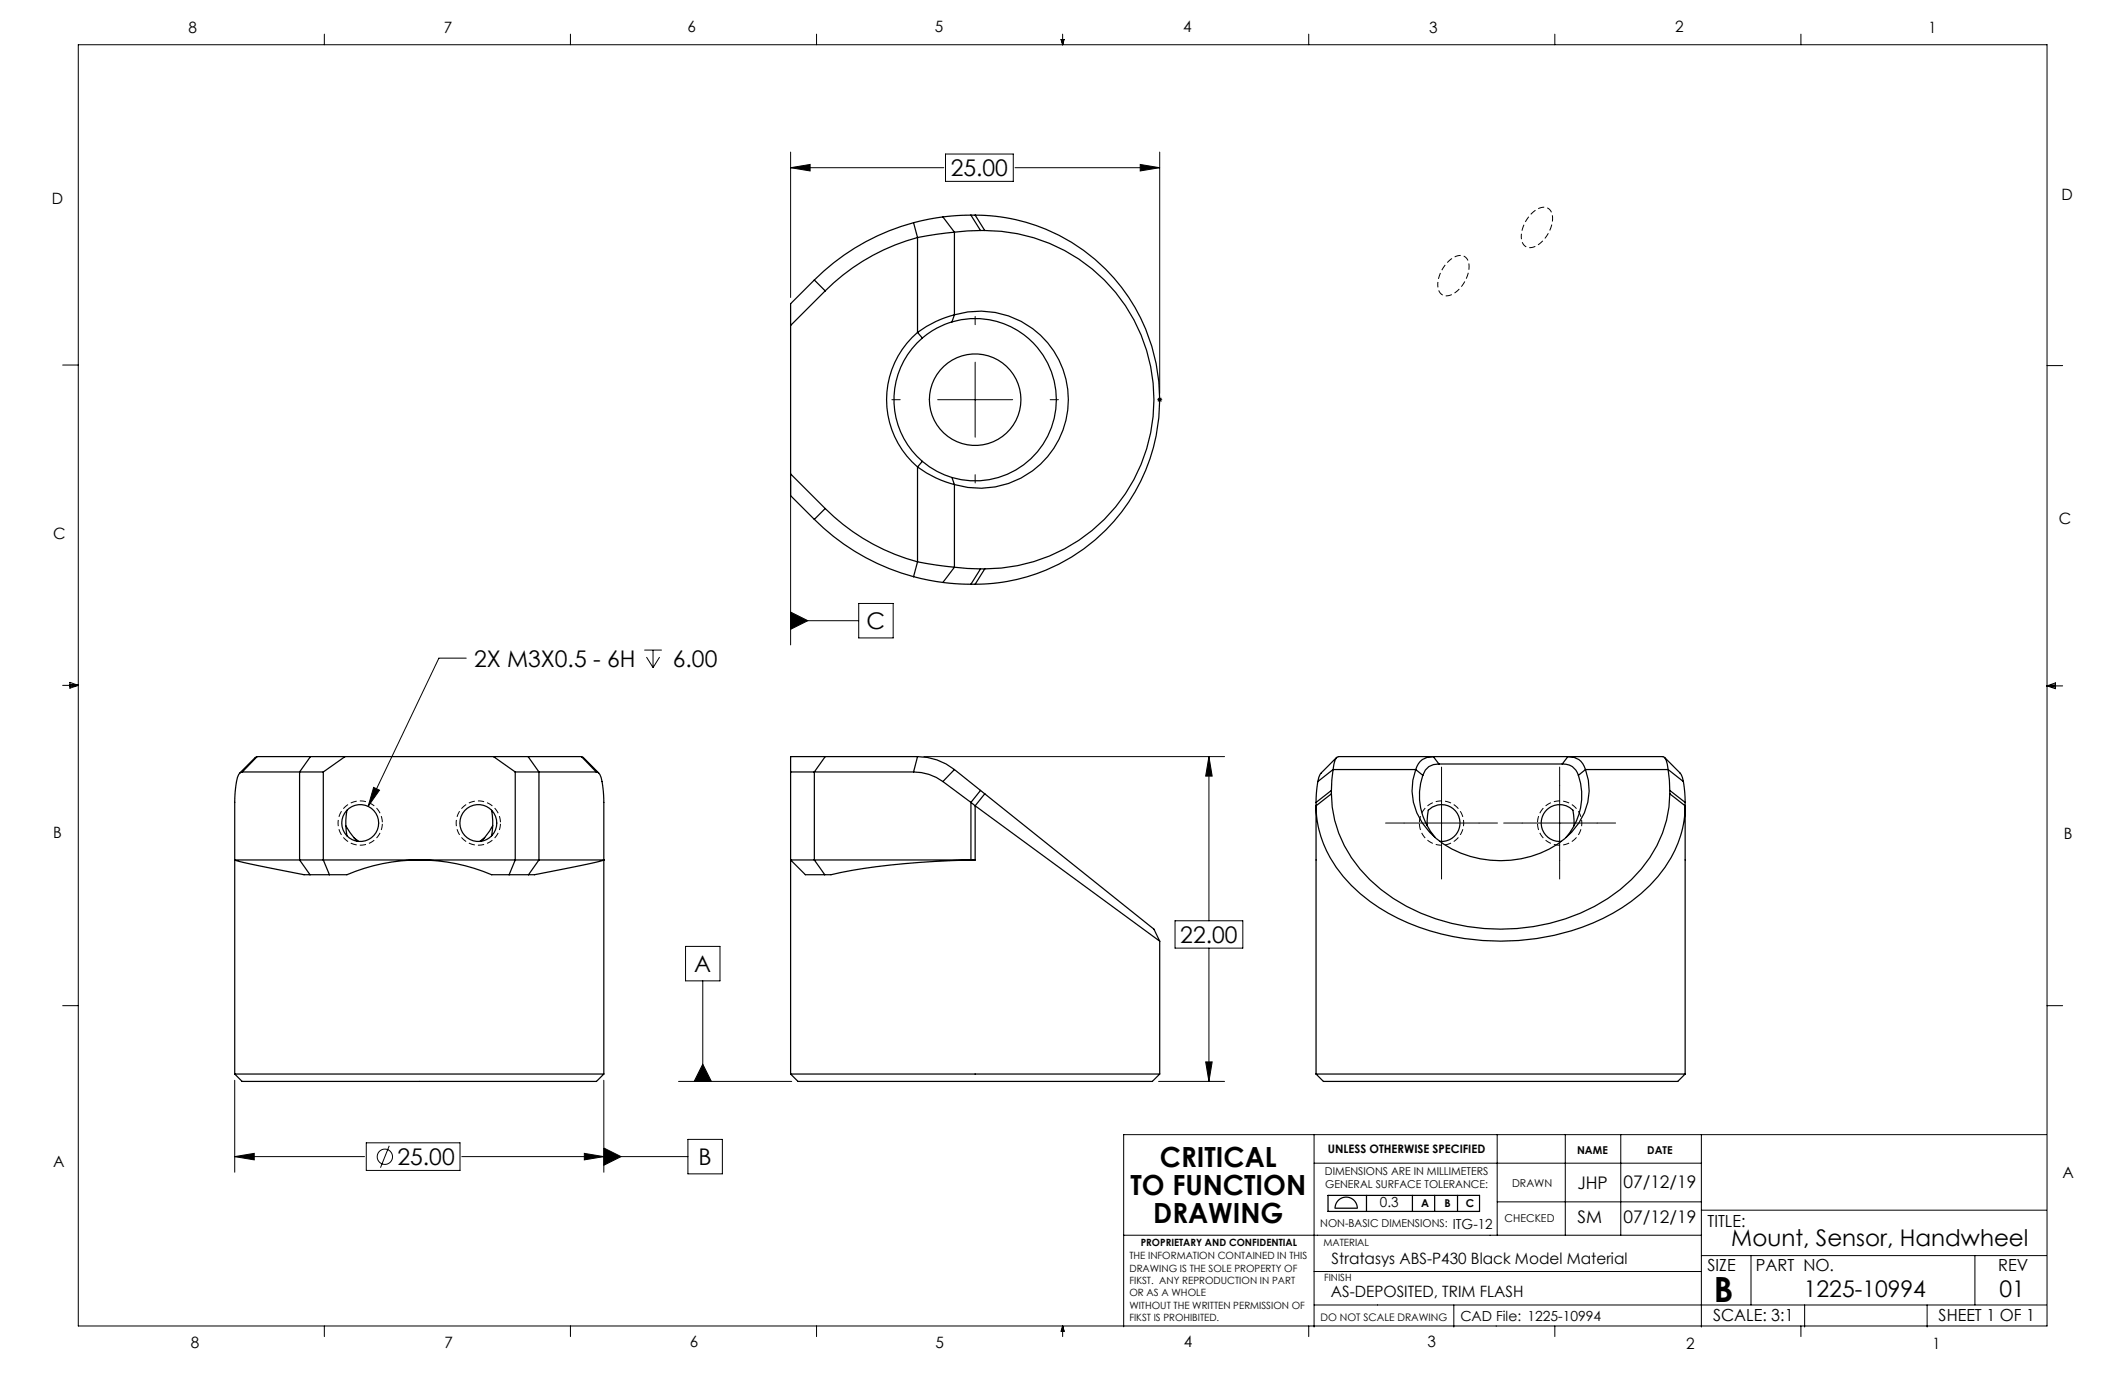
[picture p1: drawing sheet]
<svg xmlns="http://www.w3.org/2000/svg" width="432mm" height="279mm" viewBox="0 0 432 279" stroke-linecap="round" stroke-linejoin="round" font-family="sans-serif">
<g fill="none" stroke="#000" stroke-width=".25">
<path d="M165.5 56.9l-4.8 4.8v39l4.8 4.8M165.5 56.9l2.2 2.2M167.7 59.1l-7 7M185.6 45.3a45 45 0 0 0-20.1 11.6M185.6 45.3l.8 3M186.4 48.3a41.9 41.9 0 0 0-18.7 10.8M186.4 48.3v19.2M191.6 44.1l-2.8 .4-3.2 .8M191.6 44.1l2.3 3.1M193.9 47.2l-7.5 1.1M193.9 47.2v16.8M197.3 43.7l-5.7 .4"/>
<path d="M197.3 43.7l1.9 3.1M197.3 43.7h.9M198.2 43.7a37.5 37.5 0 0 1 37.5 37.5 37.5 37.5 0 0 1-37.5 37.5M198.2 43.7l1.9 3.1M199.2 46.8l-5.3 .4M199.2 46.8h.9M200.1 46.8a34.4 34.4 0 0 1 34.4 34.4 34.4 34.4 0 0 1-34.4 34.4M186.4 67.5a18 18 0 0 0 0 27.4M186.4 67.5l1 1.2M187.4 68.7a16.5 16.5 0 0 0 0 25M193.4 65.4l-.7 .2a16.5 16.5 0 0 0-5.3 3.1M193.4 65.4a16.5 16.5 0 0 1 21.3 15.8 16.5 16.5 0 0 1-21.3 15.8"/>
<path d="M193.9 64l-.9 .2a21.7 21.7 0 0 0-6.6 3.3M193.9 64l-.5 1.4M193.9 64a18 18 0 0 1 23.2 17.2 18 18 0 0 1-23.2 17.3M160.7 96.3l7 7M186.4 94.9a21.7 21.7 0 0 0 7.5 3.6M186.4 94.9v19.3M187.4 93.7a16.5 16.5 0 0 0 6 3.3M187.4 93.7l-1 1.2M193.4 97l.5 1.5M193.9 98.5v16.8M165.5 105.5a45 45 0 0 0 20.1 11.7M167.7 103.3a41.9 41.9 0 0 0 18.7 10.9"/>
<path d="M167.7 103.3l-2.2 2.2M185.6 117.2l3.2 .7 2.8 .5M186.4 114.2l7.5 1.1M186.4 114.2l-.8 3M191.6 118.4l5.7 .3M193.9 115.3l5.3 .3M193.9 115.3l-2.3 3.1M197.3 118.7h.9M199.2 115.6h.9M199.2 115.6l-1.9 3.1M200.1 115.6l-1.9 3.1M49.2 156.9a1.83 1.83 0 0 0-1.1 1.9l-.4 4.3v55.1"/>
<path d="M49.2 156.9h11.7M52.2 153.7h10.9M52.2 153.7l-.3 .2-3.2 3.2M52.2 153.7l-3 3.2M60.9 156.9h4.8M60.9 156.9v17.8M63.1 153.7h44.2M63.1 153.7l-2.2 3.2M65.7 156.9v17.8l1.2 3M70.1 153.7l-4.4 3.2M100.3 153.7l4.4 3.2M104.7 156.9h4.8"/>
<path d="M104.7 156.9v17.8l-1.2 3M107.3 153.7h10.8M107.3 153.7l2.2 3.2M109.5 156.9h11.7M109.5 156.9v17.8M118.1 153.7l.4 .2 3.2 3.2M118.1 153.7l3.1 3.2M121.2 156.9a1.83 1.83 0 0 1 1.1 1.9l.4 4.3v55.1M160.7 156.9h4.8M165.5 156.9h20.1M165.5 156.9v17.8M167.7 153.7h18.7"/>
<path d="M167.7 153.7h-7v64.5M167.7 153.7l-2.2 3.2M185.6 156.9a10 10 0 0 1 6 1.9M186.4 153.7a12 12 0 0 1 7.5 2.7M186.4 153.7l-.8 3.2M191.6 158.8l5.7 4.3M193.9 156.4l5.3 4.2M193.9 156.4l-2.3 2.4M267.8 158.8l-.4 4.3M270.9 156.4l-.4 4.2M270.9 156.4h16.8M270.9 156.4l-3.1 2.4"/>
<path d="M271.6 153.9l-3.4 3.5-.4 1.4M287.7 156.4a12.3 12.3 0 0 0 4.1 14 21.2 21.2 0 0 0 26.2 0 12.5 12.5 0 0 0 4.2-14M287.7 156.4l1.4 1.1M289.1 157.5a12.9 12.9 0 0 0 2.5 12.7M291.3 153.7h-19.3l-.4 .2-.3 .5-.4 2M291.3 153.7a3.4 3.4 0 0 0-3.6 2.7M291.3 153.7h27.3M291.3 153.7l1.1 1.5M292.4 155.2h25.1M292.4 155.2a3.1 3.1 0 0 0-3.3 2.3M317.5 155.2a3.1 3.1 0 0 1 3.2 2.3M318.6 153.7h19.3l.3 .2 .3 .5 .5 2"/>
<path d="M318.6 153.7a3.4 3.4 0 0 1 3.6 2.7M318.6 153.7l-1.1 1.5M320.7 157.5a12.9 12.9 0 0 1-2.5 12.7M322.2 156.4l-1.5 1.1M322.2 156.4h16.8M338.2 153.9l3.4 3.5 .5 1.4M339 156.4l.3 4.2M339 156.4l3.1 2.4M342.1 158.8l.3 4.3M47.7 174.7h13.2M47.7 174.7v.1M47.7 174.8l2.9 .7 8.9 1.8 2.3 .4h1.2"/>
<path d="M60.9 174.7h48.6M60.9 174.7l2.1 3M63 177.7h7.5a37.5 37.5 0 0 1 29.4 0h7.5M70.3 167.8l.8 1.4 1.5 1.8M70.5 164.6a14.3 14.3 0 0 0 0 5.2M71.9 170.2l.9 .7M98.5 170.2l-1 .7M99.9 164.6a14.3 14.3 0 0 1 0 5.2M100.1 167.8l-.6 1.1-1.8 2.1M109.5 174.7h13.2M109.5 174.7l-2.1 3M122.7 174.8l-2.9 .7-8.8 1.8-2.4 .4h-1.2"/>
<path d="M122.7 174.7v.1M165.5 174.7h31.8M165.5 174.7h-4.8l3 3h3.9M165.5 174.7l2.1 3M197.3 174.8a151.2 151.2 0 0 0-28.9 2.9h-.8M197.3 163.1l.9 .6M197.3 163.1v11.7M198.2 163.7l37.5 27.5M198.2 163.7v11h-.9M199.2 160.6l-1.9 2.5M199.2 160.6l.9 .7M200.1 161.3l32.9 26.3a4.2 4.2 0 0 1 2.1 2.4l.6 1.2"/>
<path d="M200.1 161.3l-1.9 2.4M267.4 163.1v55.1M270.5 161.3l-3.1 2.4a22.4 22.4 0 0 0 7.2 16.2 41.9 41.9 0 0 0 26.7 11.2 45.9 45.9 0 0 0 30.1-7.9 25.3 25.3 0 0 0 10.7-15.6l.3-3.9-3.1-2.4M270.5 161.3a25.1 25.1 0 0 0 10.1 19.5 40.4 40.4 0 0 0 34.3 6.8 33.8 33.8 0 0 0 20.3-13.3 23.4 23.4 0 0 0 4.1-13M270.5 160.6v.7M270.5 160.6l-3.1 2.5M290 167.8l.2-3.2a3.7 3.7 0 0 1 6.2 1.3 3.7 3.7 0 0 1-3.8 5.1M319.8 167.8l-.2-3.2a3.7 3.7 0 0 0-6.2 1.3 3.7 3.7 0 0 0 3.8 5.1M339.3 160.6v.7M339.3 160.6l3.1 2.5M342.4 163.1v55.1M235.7 191.2v27"/>
<path d="M47.7 218.2h75M47.7 218.2l1.5 1.5h72l1.5-1.5M160.7 218.2h75M160.7 218.2l1.5 1.5h72l1.5-1.5M267.4 218.2h75M267.4 218.2l1.5 1.5h72l1.5-1.5M269.9 242.9h30.7v3.3h-30.7zM271.9 244a2.26 2.26 0 0 1 2.5-.6 2.26 2.26 0 0 1 1.4 2.1h-4.5a2.26 2.26 0 0 1 .6-1.5zM277.7 242.9v3.3M287 242.9v3.3M291.5 242.9v3.3M296.2 242.9v3.3"/>
<circle cx="198.2" cy="81.2" r="9.3"/>
<circle cx="73.2" cy="167.2" r="3.7"/>
<circle cx="97.2" cy="167.2" r="3.7"/>
</g>
<g fill="none" stroke="#000" stroke-width=".2">
<path d="M15.9 9.1h400.1v260.3h-400.1zM65.9 6.9v2.2M115.9 6.9v2.2M165.9 6.9v2.2M215.6 8h.6l-.3 1.1zM215.7 8l.2 1.1M215.9 6.9v2.2M216 8l-.1 1.1M265.9 6.9v2.2M315.9 6.9v2.2M365.9 6.9v2.2M160.7 30.9v29.5"/>
<path d="M160.7 34.1h31.1M160.7 34.1l3.9-.7v1.3zM192.1 31.3h13.8v5.6h-13.8zM206.3 34.1h29.4M231.7 33.4l4 .7-4 .6zM235.7 30.9v49M12.7 74.2h3.2M198.2 73.6v15.2M416 74.3h3.1M160.7 97.6v33.5M190.5 81.2h15.3M235.2 81.2h1"/>
<path d="M235.3 80.9l.7 .7M235.7 80.7v1M236 80.9l-.7 .7M12.7 139.3h3.2M14.2 139l1.7 .3M14.2 138.7l1.7 .6-1.7 .5zM15.9 139.3l-1.7 .2M94.7 133.7h-5.5l-14.4 30.2M130.9 132.1h3.6M131.4 133.5l1.3 2.2M132.7 132.1v3.6M134 133.5l-1.3 2.2"/>
<path d="M160.7 124.4l3.5 1.7-3.5 1.8zM160.7 126.1h13.8M174.5 122.6h7v7h-7zM416 139.4h3.1M416 139.4l1.7-.6v1.1zM416 139.4l1.7 .2M417.7 139.1l-1.7 .3M75.9 160l1.2 .6-2.3 3.3zM187.7 153.7h61.1M245.7 153.7l.6 4h-1.3zM245.7 153.7v33.4M292.9 159.6v15.3"/>
<path d="M316.9 159.6v15.3M285.3 167.2h15.2M309.3 167.2h15.2M139.3 192.3h7v7h-7zM142.8 199.3v20.4M238.8 187.1h13.7v5.6h-13.7zM245.7 192.7v27M12.7 204.4h3.2M47.7 219.5v18.7M122.7 219.5v18.7M137.9 219.7h23M142.8 216.2l1.8 3.5h-3.5z"/>
<path d="M235.4 219.7h13.4M245 215.8h1.3l-.6 3.9zM416 204.4h3.1M47.7 235l4-.6v1.3zM47.7 235h26.4M74.4 232.2h19.1v5.6h-19.1zM79.1 232.8l-1.8 4.5M118.7 234.4l4 .6-4 .7zM122.7 233.3l3.5 1.7-3.5 1.8zM139.8 235h-46M139.8 231.5h7v7h-7zM267 230.6v39.1"/>
<path d="M267 236.4h78.7M304.2 230.6v20.4M318.1 230.6v20.4M329.3 230.6v20.4M345.7 230.6v39.1M415.8 230.6h-187.5v39M228.3 251h117.5M267 258.4h78.7M304.2 244.2h41.5M345.7 255.1h70.1M345.7 245.9h70.1M355.8 255.1v10.1"/>
<path d="M401.3 255.1v10.1M65.9 269.4v2.2M115.9 269.4v2.2M165.9 269.4v2.2M215.9 269.4v2.2M215.9 269.4l.4 1.1h-.7zM215.9 269.4l.2 1.1M215.9 269.4l-.1 1.1M265.9 269.4v2.2M267 265.2h148.8M295.4 265.2v4.5M304 269.4v.1"/>
<path d="M315.9 269.4v2.2M365.9 269.4v2.2M366.7 265.2v4.5M391.6 265.2v4.5"/>
<circle cx="78.2" cy="235.1" r="1.56"/>
</g>
<path d="M292.2 57.8a1.96 1.96 0 0 0 .9 2.1 1.96 1.96 0 0 0 2.3-.3 6.5 6.5 0 0 0 2.9-6.5 1.9 1.9 0 0 0-3.1-.7 7.1 7.1 0 0 0-3 5.4M309.1 48.1a1.96 1.96 0 0 0 1 2 1.96 1.96 0 0 0 2.3-.3 6.5 6.5 0 0 0 2.9-6.5 1.9 1.9 0 0 0-3.1-.7 7.1 7.1 0 0 0-3.1 5.5" fill="none" stroke="#000" stroke-width=".2" stroke-dasharray="1.3 .6" stroke-dashoffset=".7" stroke-linecap="butt"/>
<path d="M77.7 167.2a4.5 4.5 0 0 1-6.7 4 4.5 4.5 0 0 1-.2-7.8 4.5 4.5 0 0 1 6.9 3.5v.3M101.7 167.2a4.5 4.5 0 0 1-6.7 4 4.5 4.5 0 0 1-.2-7.8 4.5 4.5 0 0 1 6.9 3.5v.3M288.4 167.2a4.5 4.5 0 0 0 6.7 4 4.5 4.5 0 0 0 .2-7.7 4.5 4.5 0 0 0-6.9 3.4v.3M312.4 167.2a4.5 4.5 0 0 0 6.7 4 4.5 4.5 0 0 0 .2-7.8 4.5 4.5 0 0 0-6.9 3.5v.3" fill="none" stroke="#000" stroke-width=".2" stroke-dasharray="1.3 .6" stroke-dashoffset="-.2" stroke-linecap="butt"/>
<path d="M198.2 66v-1.7M182.9 81.2h-1.7M198.2 96.5v1.6M213.4 81.2h1.7M292.9 159.6v-3.7M316.9 159.6v-3.7M285.3 167.2h-3.7M292.9 174.9v3.7M300.5 167.2h3.8M309.3 167.2h-3.7M316.9 174.9v3.7M324.5 167.2h3.8" fill="none" stroke="#000" stroke-width=".2" stroke-dasharray="15.2 1.3 1.3 1.3"/>
<g fill="#000">
<path d="M122.7 233.3l3.5 1.7-3.5 1.8z"/>
<path d="M231.7 33.4l4 .7-4 .6zM160.7 34.1l3.9-.7v1.3z"/>
<path d="M245.7 153.7l.6 4h-1.3zM245 215.8h1.3l-.6 3.9zM75.9 160l-1.1 3.9 2.3-3.3zM118.7 234.4l4 .6-4 .7zM47.7 235l4-.6v1.3z"/>
<path d="M142.8 216.2l1.8 3.5h-3.5zM160.7 124.4l3.5 1.7-3.5 1.8z"/>
</g>
<text font-size="7.1" x="348.2" y="264.6">B</text>
<g font-size="5.6">
<text x="235.7" y="237.2">CRITICAL</text>
<text x="229.7" y="242.8">TO FUNCTION</text>
<text x="234.3" y="248.5">DRAWING</text>
</g>
<g font-size="4.7">
<text x="193.2" y="35.8">25.00</text>
<text x="176.1" y="127.9">C</text>
<text x="96.3" y="135.5">2X M3X0.5 - 6H</text>
<text x="136.7" y="135.5">6.00</text>
<text x="239.8" y="191.6">22.00</text>
<text x="141.1" y="197.6">A</text>
<text x="80.8" y="236.8">25.00</text>
<text x="141.9" y="236.8">B</text>
<text x="351.8" y="253.2">Mount, Sensor, Handwheel</text>
<text x="366.5" y="263.5">1225-10994</text>
<text x="406.3" y="263.5">01</text>
</g>
<g font-size="3.5">
<text x="320.5" y="241.6">JHP</text>
<text x="329.9" y="241.5">07/12/19</text>
<text x="320.5" y="248.6">SM</text>
<text x="329.9" y="248.5">07/12/19</text>
</g>
<g font-size="3.4">
<text x="347" y="249.4">TITLE:</text>
<text x="347" y="258.2">SIZE</text>
<text x="356.8" y="258.2">PART NO.</text>
<text x="406" y="258.2">REV</text>
<text x="348.1" y="268.5">SCALE: 3:1</text>
<text x="393.9" y="268.5">SHEET 1 OF 1</text>
</g>
<g font-size="3.2">
<text x="38.3" y="6.7">8</text>
<text x="90.2" y="6.7">7</text>
<text x="139.7" y="6.5">6</text>
<text x="190" y="6.5">5</text>
<text x="240.4" y="6.6">4</text>
<text x="290.4" y="6.7">3</text>
<text x="340.4" y="6.5">2</text>
<text x="391.9" y="6.7">1</text>
<text x="10.6" y="41.4">D</text>
<text x="418.9" y="40.7">D</text>
<text x="418.4" y="106.4">C</text>
<text x="10.8" y="109.5">C</text>
<text x="10.8" y="170.2">B</text>
<text x="419.4" y="170.6">B</text>
<text x="10.8" y="237.2">A</text>
<text x="419.1" y="239.3">A</text>
<text x="270.6" y="256.8">Stratasys ABS-P430 Black Model Material</text>
<text x="270.4" y="263.5">AS-DEPOSITED, TRIM FLASH</text>
<text x="38.8" y="273.8">8</text>
<text x="90.4" y="273.8">7</text>
<text x="140.2" y="273.8">6</text>
<text x="190.1" y="273.9">5</text>
<text x="240.5" y="273.8">4</text>
<text x="290" y="273.8">3</text>
<text x="342.6" y="274.1">2</text>
<text x="392.7" y="274.1">1</text>
</g>
<g font-size="2.8">
<text x="280.4" y="245.3">0.3</text>
<text x="295.2" y="249.6">ITG-12</text>
<text x="296.7" y="268.5">CAD File: 1225-10994</text>
</g>
<text font-size="2.4" x="269.8" y="234.2">UNLESS OTHERWISE SPECIFIED</text>
<g font-size="2.2">
<text x="269.2" y="238.8">DIMENSIONS ARE IN MILLIMETERS</text>
<text x="320.4" y="234.5">NAME</text>
<text x="334.7" y="234.5">DATE</text>
<text x="269.3" y="241.4">GENERAL SURFACE TOLERANCE:</text>
<text x="288.8" y="245.3">A</text>
<text x="293.5" y="245.3">B</text>
<text x="297.8" y="245.3">C</text>
<text x="307.2" y="241.2">DRAWN</text>
<text x="268.3" y="249.4">NON-BASIC DIMENSIONS:</text>
<text x="305.7" y="248.3">CHECKED</text>
</g>
<text font-size="2.1" x="268.3" y="268.5">DO NOT SCALE DRAWING</text>
<g font-size="2">
<text x="229.5" y="255.9">THE INFORMATION CONTAINED IN THIS</text>
<text x="231.8" y="253.1">PROPRIETARY AND CONFIDENTIAL</text>
<text x="268.9" y="253.1">MATERIAL</text>
<text x="229.5" y="258.4">DRAWING IS THE SOLE PROPERTY OF</text>
<text x="229.5" y="260.9">FIKST. ANY REPRODUCTION IN PART</text>
<text x="229.5" y="263.4">OR AS A WHOLE</text>
<text x="269.1" y="260.3">FINISH</text>
<text x="229.5" y="266">WITHOUT THE WRITTEN PERMISSION OF</text>
<text x="229.5" y="268.5">FIKST IS PROHIBITED.</text>
</g>
</svg>
